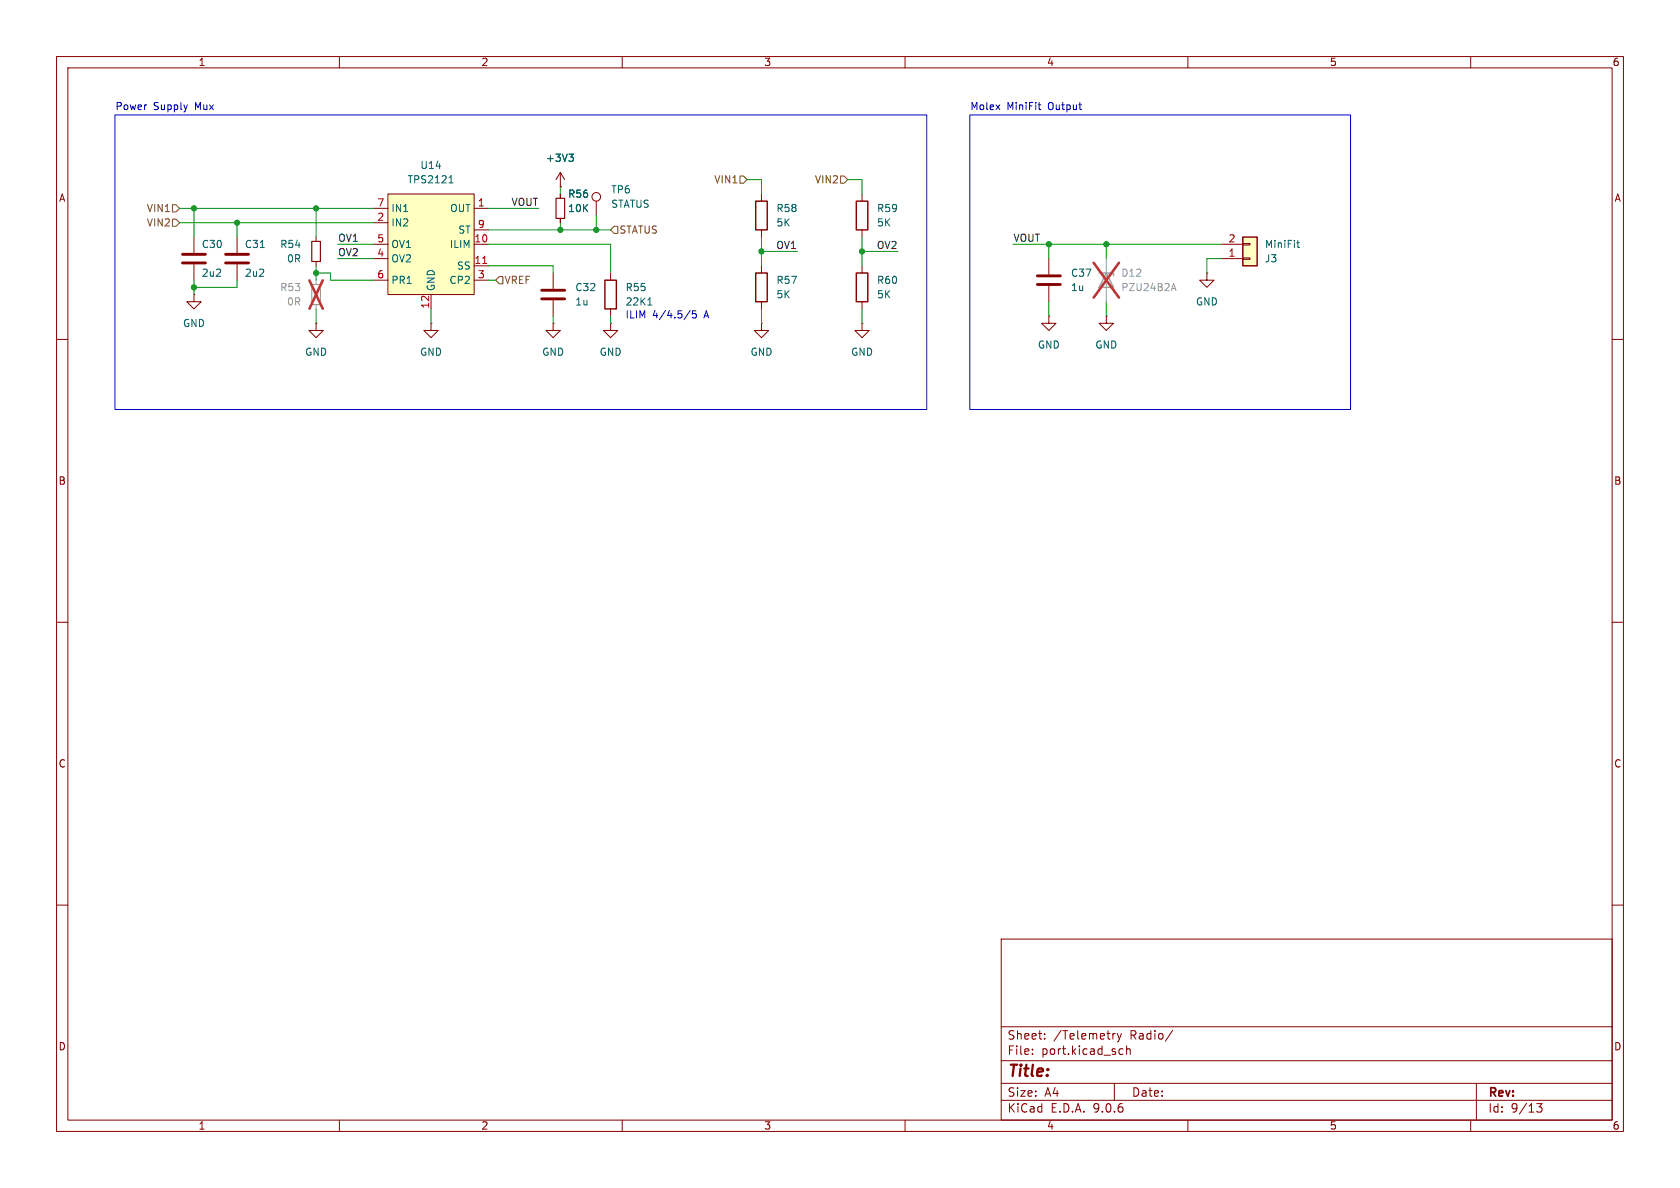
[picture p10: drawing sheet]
<svg xmlns="http://www.w3.org/2000/svg" width="297mm" height="210mm" viewBox="0 0 297 210" stroke-linecap="round" stroke-linejoin="round" font-family="sans-serif">
<g fill="none" stroke="#840000" stroke-width=".18">
<path d="M10 10h277v190h-277zM12 12h273v186h-273zM60 10v2M110 10v2M160 10v2M210 10v2M260 10v2M152.4 34.3v1.3M34.3 52.1v1.2h1.3l-1.3 1.3-1.3-1.3h1.3M34.3 52.1h.1M34.3 41.9v2.8M34.3 46.7v2.8"/>
<path d="M41.9 41.9v2.8M41.9 46.7v2.8M55.9 41.9v.8M55.9 46.2v.8M134.6 47v1.3M134.6 53.3v1.3M152.4 57.2v1.2h1.3l-1.3 1.3-1.3-1.3h1.3M152.4 57.2h.1M152.4 40.6v1.3M152.4 47v1.3M152.4 53.3v1.3M185.4 55.9v1.3h1.3l-1.3 1.2-1.3-1.2h1.3"/>
<path d="M185.4 55.9h.1M195.6 55.9v1.3h1.2l-1.2 1.2-1.3-1.2h1.3M195.6 55.9h.1M10 60h2M285 60h2M10 110h2M285 110h2M10 160h2M177 166h108v32h-108zM285 160h2M60 198v2M110 198v2"/>
<path d="M160 198v2M177 194.5h108M177 191.5h108M177 187.5h108M177 181.5h108M182.5 186.3v.1M182.5 185.5v.1M184.7 183.6v.1M184.7 182.8v.1M197 191.5v3M197.2 182.7l-.3 .1-.2 .2M197.5 182.7l.4 1"/>
<path d="M197.9 183.7l-.2 .4-.2 .1M198.1 185.4l.4 .1M198.2 182.7l-.3 1M198.5 186.3l-.4 .1M199.2 185.5l.2-.1 .3 .1 .1 .9M199.2 184.9v1.5M207.3 182.1l-1.3 2M210 198v2M260 198v2M261 191.5v6.5M271.7 195.1h.9l-.5 .6 .4 .1v.7l-.2 .1-.6-.1"/>
</g>
<path d="M151.4 35.6h2v5h-2zM133.6 48.3h2v5h-2zM151.4 48.3h2v5h-2z" fill="none" stroke="#840000" stroke-width=".25"/>
<path d="M32.3 45h4M32.3 46.5h4M39.9 45h4M39.9 46.5h4" fill="none" stroke="#840000" stroke-width=".51"/>
<path d="M55.1 42.7h1.5v3.5h-1.5z" fill="none" stroke="#840000" stroke-width=".2"/>
<path d="M46 43.8h.7" fill="none" stroke="#006464" stroke-width=".18"/>
<path d="M55.1 50.3h1.5v3.5h-1.5z" fill="none" stroke="#a1a1a1" stroke-width=".2"/>
<path d="M55.9 49.5v.8M55.9 53.8v.8" fill="none" stroke="#a1a1a1" stroke-width=".18"/>
<path d="M54.7 49.6l2.4 5M57.1 49.6l-2.4 5" fill="none" stroke="#e12e31" stroke-width=".46"/>
<path d="M68.6 34.3h15.2v17.8h-15.2z" fill="#ffffc2"/>
<g fill="none" stroke="#840000" stroke-width=".18">
<path d="M66 36.8h2.6M66 39.4h2.6M68.6 34.3h15.2v17.8h-15.2zM83.8 36.8h2.6M99.1 33h.1M99.1 30.5v2.5M99.1 34.3v.8M99.1 38.6v.8M99.1 30.5l-.8 1.3M99.1 30.5l.7 1.3M105.4 35.6v2.5M55.9 57.2v1.2h1.2l-1.2 1.3-1.3-1.3h1.3"/>
<path d="M55.9 57.2h.1M66 43.2h2.6M66 45.7h2.6M66 49.5h2.6M76.2 57.2v1.2h1.3l-1.3 1.3-1.3-1.3h1.3M76.2 57.2h.1M76.2 52.1v2.5M83.8 43.2h2.6M83.8 49.5h2.6M83.8 40.6h2.6M83.8 47h2.6M97.8 57.2v1.2h1.3l-1.3 1.3-1.3-1.3h1.3"/>
<path d="M97.8 57.2h.1M97.8 48.3v2.8M97.8 53.1v2.8M107.9 57.2v1.2h1.3l-1.3 1.3-1.2-1.3h1.2M107.9 57.2h.1M107.9 48.3v1.2M107.9 54.6v1.3M134.6 57.2v1.2h1.3l-1.3 1.3-1.3-1.3h1.3M134.6 57.2h.1M185.4 45.7v2.8M185.4 50.5v2.8M213.4 48.3v1.2h1.2l-1.2 1.3-1.3-1.3h1.3"/>
<path d="M213.4 48.3h.1"/>
<circle cx="105.4" cy="34.8" r=".76"/>
</g>
<path d="M85.3 46.6h.8" fill="none" stroke="#a90000" stroke-width=".18"/>
<path d="M79.4 32.3h.7M79.5 31.4l.2-.3v1.2M100.6 27.2h.8l-.5 .5M101.1 27.7l.3 .3v.3l-.3 .2M114.5 53.9h.8" fill="none" stroke="#006464" stroke-width=".18"/>
<path d="M98.3 35.1h1.5v3.5h-1.5z" fill="none" stroke="#840000" stroke-width=".2"/>
<path d="M106.9 49.5h2.1v5.1h-2.1z" fill="none" stroke="#840000" stroke-width=".25"/>
<path d="M95.8 51.3h4M95.8 52.8h4M183.4 48.8h4.1M183.4 50.3h4.1" fill="none" stroke="#840000" stroke-width=".51"/>
<path d="M194.3 48.3h2.5v.5M195.6 48.3l1.2 2.5h-2.5z" fill="none" stroke="#a1a1a1" stroke-width=".25"/>
<path d="M195.6 45.7v7.6" fill="none" stroke="#a1a1a1" stroke-width=".18"/>
<path d="M207.2 51h.6M207.5 50.1l.4 1.3" fill="none" stroke="#989898" stroke-width=".18"/>
<path d="M193.3 46.5l4.5 6.1M197.8 46.5l-4.5 6.1" fill="none" stroke="#e12e31" stroke-width=".46"/>
<path d="M219.7 41.9h2.5v5.1h-2.5z" fill="#ffffc2"/>
<path d="M133.6 35.6h2v5h-2zM219.7 41.9h2.5v5.1h-2.5z" fill="none" stroke="#840000" stroke-width=".25"/>
<path d="M99.1 33h.1M99.1 34.3v.8M99.1 38.6v.8M134.6 34.3v1.3M134.6 40.6v1.3M215.9 45.7h3.8M215.9 43.2h3.8M219.7 45.6h1.3v.2h-1.3zM219.7 43.1h1.3v.2h-1.3z" fill="none" stroke="#840000" stroke-width=".18"/>
<path d="M100.6 27.2h.8l-.5 .5M101.1 27.7l.3 .3v.3l-.3 .2M229.3 42.9h.4M229.4 42.5v1.1l.3 .2" fill="none" stroke="#006464" stroke-width=".18"/>
<path d="M30.5 38.7h.6l.6 .7-.6 .6h-.6zM30.5 36.2h.6l.6 .6-.6 .7h-.6zM130.8 31.1h.6l.7 .7-.7 .6h-.6zM148.6 31.1h.6l.7 .7-.7 .6h-.6zM87.6 49.5l.7-.6h.6v1.3h-.6zM107.9 40.6l.7-.6h.6v1.3h-.6z" fill="none" stroke="#725600" stroke-width=".18"/>
<g fill="none" stroke="#009600" stroke-width=".18">
<path d="M31.7 36.8h34.3M31.7 39.4h34.3M34.3 36.8v5.1M41.9 39.4v2.5M55.9 36.8v5.1M86.4 36.8h8.8M99.1 33v1.3M99.1 39.4v1.2M105.4 38.1v2.5M132.1 31.8h2.5v2.5M149.9 31.8h2.5v2.5M34.3 49.5v2.6"/>
<path d="M41.9 49.5v1.3h-7.6M55.9 47v2.5M55.9 54.6v2.6M55.9 48.3h2.5v1.2h7.6M59.7 43.2h6.3M59.7 45.7h6.3M76.2 54.6v2.6M86.4 40.6h21.5M86.4 47h11.4v1.3M86.4 43.2h21.5v5.1M86.4 49.5h1.2M97.8 55.9v1.3"/>
<path d="M107.9 55.9v1.3M134.6 41.9v5.1M134.6 54.6v2.6M134.6 44.5h6.4M152.4 44.5h6.3M152.4 41.9v5.1M152.4 54.6v2.6M179.1 43.2h36.8M185.4 43.2v2.5M185.4 53.3v2.6M195.6 43.2v2.5M195.6 53.3v2.6"/>
<path d="M215.9 45.7h-2.5v2.6"/>
</g>
<path d="M183.5 18.5h.5M183.8 19.3l.2 .1M20.3 20.3h143.5v52.1h-143.5zM171.4 20.3h67.4v52.1h-67.4zM122 54.9l-1.1 1.6M123 54.9h-.6v.6l.2-.1 .4 .1 .1 .2-.1 .4-.1 .1-.5-.1" fill="none" stroke="#0000c2" stroke-width=".18"/>
<g fill="#009600" stroke="#009600" stroke-width=".18">
<circle cx="34.3" cy="36.8" r=".46"/>
<circle cx="41.9" cy="39.4" r=".46"/>
<circle cx="34.3" cy="50.8" r=".46"/>
<circle cx="55.9" cy="36.8" r=".46"/>
<circle cx="55.9" cy="48.3" r=".46"/>
<circle cx="185.4" cy="43.2" r=".46"/>
<circle cx="195.6" cy="43.2" r=".46"/>
<circle cx="105.4" cy="40.6" r=".46"/>
<circle cx="99.1" cy="40.6" r=".46"/>
<circle cx="134.6" cy="44.5" r=".46"/>
<circle cx="152.4" cy="44.5" r=".46"/>
</g>
<text font-size="2.8" fill="#840000" x="178" y="190.9">Title:</text>
<g font-size="2.1" fill="#840000">
<text x="178" y="184">Sheet:</text>
<text x="186.2" y="184">/Telemetry</text>
<text x="199.8" y="184">Radio/</text>
<text x="178" y="186.7">File:</text>
<text x="184.1" y="186.7">port.kicad_sch</text>
<text x="178" y="196.9">KiCad</text>
<text x="178" y="194.1">Size:</text>
<text x="184.7" y="194.1">A4</text>
<text x="185.7" y="196.9">E.D.A.</text>
<text x="193.3" y="196.9">9.0.6</text>
<text x="200" y="194.1">Date:</text>
<text x="263" y="194.3">Rev:</text>
<text x="263" y="196.9">Id:</text>
<text x="267.1" y="196.9">9/13</text>
</g>
<g font-size="1.8" fill="#840000">
<text x="35" y="11.9">1</text>
<text x="85" y="11.9">2</text>
<text x="135" y="11.9">3</text>
<text x="185" y="11.9">4</text>
<text x="235" y="11.9">5</text>
<text x="285" y="11.9">6</text>
<text x="10.3" y="35.9">A</text>
<text x="285.3" y="35.9">A</text>
<text x="10.3" y="85.9">B</text>
<text x="285.3" y="85.9">B</text>
<text x="10.3" y="135.9">C</text>
<text x="285.3" y="135.9">C</text>
<text x="10.3" y="185.9">D</text>
<text x="285.3" y="185.9">D</text>
<text x="35" y="199.9">1</text>
<text x="85" y="199.9">2</text>
<text x="135" y="199.9">3</text>
<text x="185" y="199.9">4</text>
<text x="235" y="199.9">5</text>
<text x="285" y="199.9">6</text>
</g>
<g font-size="1.8" fill="#0000c2">
<text x="20.3" y="19.7">Power</text>
<text x="27.1" y="19.7">Supply</text>
<text x="34.6" y="19.7">Mux</text>
<text x="171.4" y="19.7">Molex</text>
<text x="178" y="19.7">MiniFit</text>
<text x="185.4" y="19.7">Output</text>
<text x="110.5" y="56.5">ILIM</text>
<text x="115.3" y="56.5">4/4.5/5</text>
<text x="124.6" y="56.5">A</text>
</g>
<g font-size="1.8" fill="#006464">
<text x="96.4" y="28.8">+3V3</text>
<text x="72" y="32.6">TPS2121</text>
<text x="74.2" y="30.1">U14</text>
<text x="100.3" y="35.2">R56</text>
<text x="108" y="34.4">TP6</text>
<text x="69.1" y="37.7">IN1</text>
<text x="69.1" y="40.2">IN2</text>
<text x="79.5" y="37.7">OUT</text>
<text x="80.9" y="41.5">ST</text>
<text x="100.3" y="37.7">10K</text>
<text x="108" y="36.9">STATUS</text>
<text x="137.2" y="40.2">5K</text>
<text x="137.2" y="37.7">R58</text>
<text x="154.9" y="40.2">5K</text>
<text x="154.9" y="37.7">R59</text>
<text x="35.6" y="44">C30</text>
<text x="43.2" y="44">C31</text>
<text x="49.4" y="44">R54</text>
<text x="50.6" y="46.6">0R</text>
<text x="69.1" y="44">OV1</text>
<text x="69.1" y="46.6">OV2</text>
<text x="79.4" y="44">ILIM</text>
<text x="80.7" y="47.9">SS</text>
<text x="223.5" y="46.6">J3</text>
<text x="223.5" y="44">MiniFit</text>
<text x="35.6" y="49.1">2u2</text>
<text x="43.2" y="49.1">2u2</text>
<text x="69.1" y="50.4">PR1</text>
<text x="77.1" y="51.6" transform="rotate(-90 77.1 51.6)">GND</text>
<text x="79.4" y="50.4">CP2</text>
<text x="101.6" y="51.7">C32</text>
<text x="110.5" y="51.7">R55</text>
<text x="137.2" y="52.9">5K</text>
<text x="137.2" y="50.4">R57</text>
<text x="154.9" y="52.9">5K</text>
<text x="154.9" y="50.4">R60</text>
<text x="189.2" y="51.7">1u</text>
<text x="189.2" y="49.1">C37</text>
<text x="32.3" y="58">GND</text>
<text x="101.6" y="54.2">1u</text>
<text x="110.5" y="54.2">22K1</text>
<text x="211.3" y="54.2">GND</text>
<text x="53.8" y="63.1">GND</text>
<text x="74.2" y="63.1">GND</text>
<text x="95.8" y="63.1">GND</text>
<text x="105.9" y="63.1">GND</text>
<text x="132.6" y="63.1">GND</text>
<text x="150.4" y="63.1">GND</text>
<text x="183.4" y="61.8">GND</text>
<text x="193.5" y="61.8">GND</text>
</g>
<g font-size="1.8" fill="#725600">
<text x="126.2" y="32.6">VIN1</text>
<text x="144" y="32.6">VIN2</text>
<text x="25.9" y="40.2">VIN2</text>
<text x="25.9" y="37.7">VIN1</text>
<text x="109.4" y="41.5">STATUS</text>
<text x="89.1" y="50.4">VREF</text>
</g>
<g font-size="1.8" fill="#a90000">
<text x="66.6" y="36.6">7</text>
<text x="66.6" y="39.1">2</text>
<text x="84.4" y="36.6">1</text>
<text x="84.4" y="40.4">9</text>
<text x="66.6" y="42.9">5</text>
<text x="66.6" y="45.5">4</text>
<text x="83.8" y="42.9">10</text>
<text x="83.8" y="46.7">11</text>
<text x="217.1" y="45.5">1</text>
<text x="217.1" y="42.9">2</text>
<text x="66.6" y="49.3">6</text>
<text x="84.4" y="49.3">3</text>
<text x="75.9" y="54.7" transform="rotate(-90 75.9 54.7)">12</text>
</g>
<g font-size="1.8" fill="#0f0f0f">
<text x="90.3" y="36.5">VOUT</text>
<text x="59.7" y="42.8">OV1</text>
<text x="59.7" y="45.4">OV2</text>
<text x="137.1" y="44.1">OV1</text>
<text x="154.9" y="44.1">OV2</text>
<text x="179.1" y="42.8">VOUT</text>
</g>
<g font-size="1.8" fill="#989898">
<text x="49.4" y="51.7">R53</text>
<text x="198.1" y="51.7">PZU24B2A</text>
<text x="198.1" y="49.1">D12</text>
<text x="50.6" y="54.2">0R</text>
</g>
</svg>
